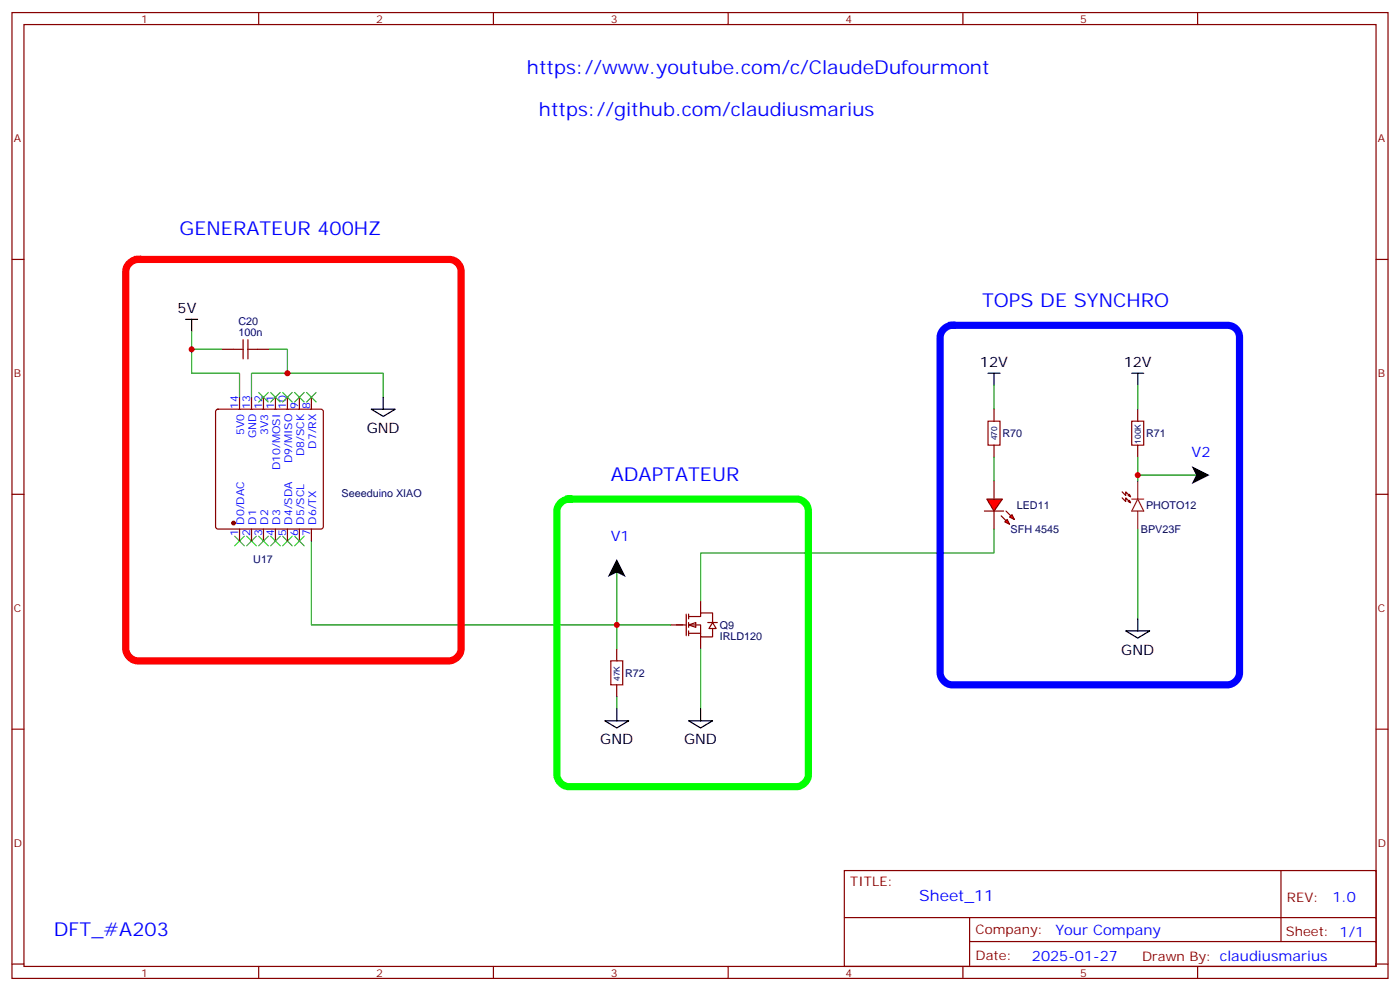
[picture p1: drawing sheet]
<svg xmlns="http://www.w3.org/2000/svg" width="412mm" height="292mm" viewBox="0 0 412 292" stroke-linecap="round" stroke-linejoin="round" font-family="sans-serif">
<g fill="none" stroke="#870000" stroke-width=".35">
<path d="M3.5 3.7h405.4v284.3h-405.4zM7.1 7.2h398.2v277.3h-398.2zM76.2 3.7v3.5M145.3 3.7v3.5M214.5 3.7v3.5M283.6 3.7v3.5M352.8 3.7v3.5M3.5 76.4h3.6M405.3 76.4h3.6M292.8 120.5v3.5M292.8 131.1v3.5M335.1 120.5v3.5"/>
<path d="M335.1 131.1v3.5M3.5 145.5h3.6M405.3 145.5h3.6M3.5 214.7h3.6M405.3 214.7h3.6M248.7 256.3h156.6v28.2h-156.6zM377.3 256.3v20.9M248.7 270.1h156.5M285.6 277.2h119.6M285.6 270.1v14.2M3.5 283.8h3.6M76.2 284.5v3.5"/>
<path d="M145.3 284.5v3.5M214.5 284.5v3.5M283.6 284.5v3.5M352.8 284.5v3.5M405.3 283.8h3.6"/>
</g>
<path d="M291 124h3.6v7.1h-3.6zM333.4 124h3.5v7.1h-3.5z" fill="none" stroke="#a10000" stroke-width=".35"/>
<g fill="#f00" stroke="#870000" stroke-width=".35">
<path d="M290.7 146.9h4.6l-2.5 3.6z"/>
<path d="M290 150.5h5.6z"/>
</g>
<g fill="#870000" stroke="#870000" stroke-width=".35">
<path d="M296.3 150.5l1.4 1.4z"/>
<path d="M294.9 151.9l1.4 1.4z"/>
</g>
<g fill="#f00" stroke="#870000" stroke-width=".35">
<path d="M298.1 151.5l.7 1.4-1.4-.7z"/>
<path d="M296.7 152.9l.7 1.4-1.4-.7z"/>
</g>
<path d="M292.8 141.6v5.3M292.8 150.5v5.3M330.6 146.6l1 1v-1l1.4 1.4-.7-.4M330.6 144.8l1 1.1v-1.1l1.4 1.4-.7-.3M332.7 147.3l.3 .7M332.7 145.5l.3 .7" fill="none" stroke="#870000" stroke-width=".35"/>
<path d="M333.4 146.9h3.5M335.1 146.9l1.8 3.6h-3.5zM335.1 141.6v5.3M335.1 150.5v5.3" fill="none" stroke="#8c2424" stroke-width=".35"/>
<path d="M292.8 113.4v7.1M292.8 134.6v7M335.1 155.8v26.4" fill="none" stroke="#008700" stroke-width=".35"/>
<path d="M291 109.9h3.6M292.8 109.9v3.5M333.4 109.9h3.5M335.1 109.9v3.5M331.6 185.7h7.1l-3.6 2.2zM335.1 182.2v3.5" fill="none" stroke="#000" stroke-width=".35"/>
<g fill="#fff" stroke="#870000" stroke-width=".35">
<path d="M202.8 184l2.2-.7v1.4z"/>
<path d="M209.9 183.3l1.1 1.7h-2.2z"/>
</g>
<g fill="none" stroke="#870000" stroke-width=".35">
<path d="M65.3 102.8h3.5M70.6 116.9v3.6M74.1 116.9v3.6M75.8 102.8h3.6M77.6 116.9v3.6M81.1 116.9v3.6M84.7 116.9v3.6M88.2 116.9v3.6M91.7 116.9v3.6M63.7 120.7l.5-.2h30.3l.5 .2 .2 .5v33.8l-.2 .5-.5 .3h-30.3l-.5-.3-.2-.5v-33.8zM70.6 155.8v3.5M74.1 155.8v3.5"/>
<path d="M77.6 155.8v3.5M81.1 155.8v3.5M84.7 155.8v3.5M88.2 155.8v3.5M91.7 155.8v3.5M206.4 176.9v3.5M181.7 191v3.6M197.6 184h4.5M202.1 180.8v6.3M202.8 181.5h3.6v-1.1h3.5v2.9M202.8 184h3.6v3.5h3.5v-2.5M202.8 186.4h3.6"/>
<path d="M202.8 180.8v1.4M202.8 183.3v1.4M202.8 185.7v1.4M206.4 187.5v3.5M208.5 183.3h2.8M181.7 201.6v3.5"/>
</g>
<path d="M56.4 97.5v12.4h14.2v7M56.4 102.8h8.9M74.1 116.9v-7h38.8v7M79.4 102.8h5.3v7.1M335.1 113.4v7.1M335.1 134.6v7M335.1 139.9h17.7M91.7 159.3v24.7h105.9M292.8 155.8v7h-86.4v14.1M181.7 168.1v22.9M206.4 191v17.7M181.7 205.1v3.6" fill="none" stroke="#008700" stroke-width=".35"/>
<path d="M54.7 94h3.5M56.4 94v3.5M112.9 116.9v3.6M109.4 120.5h7l-3.5 2.1zM178.2 212.2h7l-3.5 2.1zM181.7 208.7v3.5M202.8 212.2h7.1l-3.5 2.1zM206.4 208.7v3.5" fill="none" stroke="#000" stroke-width=".35"/>
<path d="M68.8 102.8h2.8M71.6 100v5.7M73 102.8h2.8M73 100v5.7M179.9 194.6h3.5v7h-3.5z" fill="none" stroke="#a10000" stroke-width=".35"/>
<g fill="none" stroke="#3c3" stroke-width=".35">
<path d="M76.2 115.5l2.8 2.9M79 115.5l-2.8 2.9M79.7 115.5l2.8 2.9M82.5 115.5l-2.8 2.9M83.3 115.5l2.8 2.9M86.1 115.5l-2.8 2.9M86.8 115.5l2.8 2.9M89.6 115.5l-2.8 2.9M90.3 115.5l2.8 2.9M93.1 115.5l-2.8 2.9M69.1 157.9l2.9 2.8M72 157.9l-2.9 2.8"/>
<path d="M72.7 157.9l2.8 2.8M75.5 157.9l-2.8 2.8M76.2 157.9l2.8 2.8M79 157.9l-2.8 2.8M79.7 157.9l2.8 2.8M82.5 157.9l-2.8 2.8M83.3 157.9l2.8 2.8M86.1 157.9l-2.8 2.8M86.8 157.9l2.8 2.8M89.6 157.9l-2.8 2.8"/>
</g>
<circle cx="68.8" cy="154" r=".53" fill="#870000" stroke="#870000" stroke-width=".35"/>
<path d="M38.2 77.4a3.6 3.6 0 0 1 2.4-1h91.7a3.5 3.5 0 0 1 3.5 3.5v111.1a3.8 3.8 0 0 1-3.5 3.6h-91.7a3.8 3.8 0 0 1-3.6-3.6v-111.1a3.5 3.5 0 0 1 1.2-2.5z" fill="none" stroke="#f00" stroke-width="2.1"/>
<path d="M165.2 148a3.6 3.6 0 0 1 2.4-1.1h67a3.5 3.5 0 0 1 3.5 3.6v77.6a3.8 3.8 0 0 1-3.5 3.5h-67a3.8 3.8 0 0 1-3.6-3.5v-77.6a3.5 3.5 0 0 1 1.2-2.5z" fill="none" stroke="#0f0" stroke-width="2.1"/>
<path d="M278.1 96.8a3.6 3.6 0 0 1 2.4-1h81.1a3.5 3.5 0 0 1 3.5 3.5v98.8a3.8 3.8 0 0 1-3.5 3.5h-81.1a3.8 3.8 0 0 1-3.6-3.5v-98.8a3.5 3.5 0 0 1 1.2-2.5z" fill="none" stroke="#00f" stroke-width="2.1"/>
<path d="M351 137.2l5.3 2.7-5.3 2.6 1.3-2.6zM181.7 164.6l2.6 5.3-2.6-1.4-2.7 1.4z" fill="#000"/>
<g fill="#c00">
<circle cx="181.7" cy="184" r=".88"/>
<circle cx="84.7" cy="109.9" r=".88"/>
<circle cx="56.4" cy="102.8" r=".88"/>
<circle cx="335.1" cy="139.9" r=".88"/>
</g>
<g font-size="5.6" fill="#00f">
<text x="155.2" y="21.7">https://www.youtube.com/c/ClaudeDufourmont</text>
<text x="158.7" y="34">https://github.com/claudiusmarius</text>
<text x="52.9" y="69.3">GENERATEUR 400HZ</text>
<text x="289.3" y="90.5">TOPS DE SYNCHRO</text>
<text x="179.9" y="141.6">ADAPTATEUR</text>
<text x="15.9" y="275.7">DFT_#A203</text>
</g>
<text font-size="4.6" fill="#00f" x="270.8" y="265.3">Sheet_11</text>
<g font-size="4.2">
<text x="52.3" y="92.2">5V</text>
<text x="288.7" y="108.1">12V</text>
<text x="331" y="108.1">12V</text>
<text x="108" y="127.4">GND</text>
<text x="330.3" y="192.7">GND</text>
<text x="176.8" y="219.2">GND</text>
<text x="201.5" y="219.2">GND</text>
</g>
<g font-size="4.2" fill="#00f">
<text x="351" y="134.6">V2</text>
<text x="179.9" y="159.3">V1</text>
<text x="392.5" y="265.6">1.0</text>
<text x="310.9" y="275.1">Your Company</text>
<text x="304" y="282.9">2025-01-27</text>
</g>
<g font-size="3.9" fill="#800">
<text x="250.5" y="260.9">TITLE:</text>
<text x="379.1" y="265.6">REV:</text>
<text x="287.4" y="275.1">Company:</text>
<text x="378.7" y="275.7">Sheet: 1/1</text>
<text x="287.4" y="282.8">Date:</text>
<text x="336.4" y="282.8">Drawn By: claudiusmarius</text>
</g>
<g font-size="3.2" fill="#800">
<text x="41.6" y="6.7">1</text>
<text x="110.8" y="6.7">2</text>
<text x="179.9" y="6.7">3</text>
<text x="249.1" y="6.7">4</text>
<text x="318.2" y="6.7">5</text>
<text x="4.1" y="41.8">A</text>
<text x="405.9" y="41.8">A</text>
<text x="4.1" y="110.9">B</text>
<text x="405.9" y="110.9">B</text>
<text x="4.1" y="180.1">C</text>
<text x="405.9" y="180.1">C</text>
<text x="4.1" y="249.2">D</text>
<text x="405.9" y="249.2">D</text>
<text x="41.6" y="287.5">1</text>
<text x="110.8" y="287.5">2</text>
<text x="179.9" y="287.5">3</text>
<text x="249.1" y="287.5">4</text>
<text x="318.2" y="287.5">5</text>
</g>
<g font-size="3.2" fill="#000080">
<text x="70.2" y="95.8">C20</text>
<text x="70.2" y="99">100n</text>
<text x="295.3" y="128.6">R70</text>
<text x="337.6" y="128.7">R71</text>
<text x="100.6" y="146.3">Seeeduino XIAO</text>
<text x="299.5" y="149.8">LED11</text>
<text x="337.6" y="149.8">PHOTO12</text>
<text x="297.7" y="156.9">SFH 4545</text>
<text x="336.1" y="156.9">BPV23F</text>
<text x="74.6" y="165.7">U17</text>
<text x="212" y="185.1">Q9</text>
<text x="212" y="188.3">IRLD120</text>
<text x="184.1" y="199.3">R72</text>
</g>
<g font-size="3.2" fill="#00f">
<text x="70.2" y="120.3" transform="rotate(-90 70.2 120.3)">14</text>
<text x="73.7" y="120.3" transform="rotate(-90 73.7 120.3)">13</text>
<text x="77.3" y="120.3" transform="rotate(-90 77.3 120.3)">12</text>
<text x="80.8" y="120.3" transform="rotate(-90 80.8 120.3)">11</text>
<text x="84.3" y="120.3" transform="rotate(-90 84.3 120.3)">10</text>
<text x="87.8" y="120.3" transform="rotate(-90 87.8 120.3)">9</text>
<text x="91.4" y="120.3" transform="rotate(-90 91.4 120.3)">8</text>
<text x="72" y="128" transform="rotate(-90 72 128)">5V0</text>
<text x="75.5" y="129.1" transform="rotate(-90 75.5 129.1)">GND</text>
<text x="79" y="128" transform="rotate(-90 79 128)">3V3</text>
<text x="86.1" y="136.4" transform="rotate(-90 86.1 136.4)">D9/MISO</text>
<text x="89.6" y="134.3" transform="rotate(-90 89.6 134.3)">D8/SCK</text>
<text x="93.1" y="132.1" transform="rotate(-90 93.1 132.1)">D7/RX</text>
<text x="82.5" y="138.4" transform="rotate(-90 82.5 138.4)">D10/MOSI</text>
<text x="72" y="154.4" transform="rotate(-90 72 154.4)">D0/DAC</text>
<text x="75.5" y="154.4" transform="rotate(-90 75.5 154.4)">D1</text>
<text x="79" y="154.4" transform="rotate(-90 79 154.4)">D2</text>
<text x="82.5" y="154.4" transform="rotate(-90 82.5 154.4)">D3</text>
<text x="86.1" y="154.4" transform="rotate(-90 86.1 154.4)">D4/SDA</text>
<text x="89.6" y="154.4" transform="rotate(-90 89.6 154.4)">D5/SCL</text>
<text x="93.1" y="154.4" transform="rotate(-90 93.1 154.4)">D6/TX</text>
<text x="70.2" y="157.9" transform="rotate(-90 70.2 157.9)">1</text>
<text x="73.7" y="157.9" transform="rotate(-90 73.7 157.9)">2</text>
<text x="77.3" y="157.9" transform="rotate(-90 77.3 157.9)">3</text>
<text x="80.8" y="157.9" transform="rotate(-90 80.8 157.9)">4</text>
<text x="84.3" y="157.9" transform="rotate(-90 84.3 157.9)">5</text>
<text x="87.8" y="157.9" transform="rotate(-90 87.8 157.9)">6</text>
<text x="91.4" y="157.9" transform="rotate(-90 91.4 157.9)">7</text>
</g>
<g font-size="2.5" fill="#000080">
<text x="293.7" y="129.6" transform="rotate(-90 293.7 129.6)">470</text>
<text x="336" y="130.7" transform="rotate(-90 336 130.7)">100K</text>
<text x="182.6" y="200.5" transform="rotate(-90 182.6 200.5)">47K</text>
</g>
</svg>
